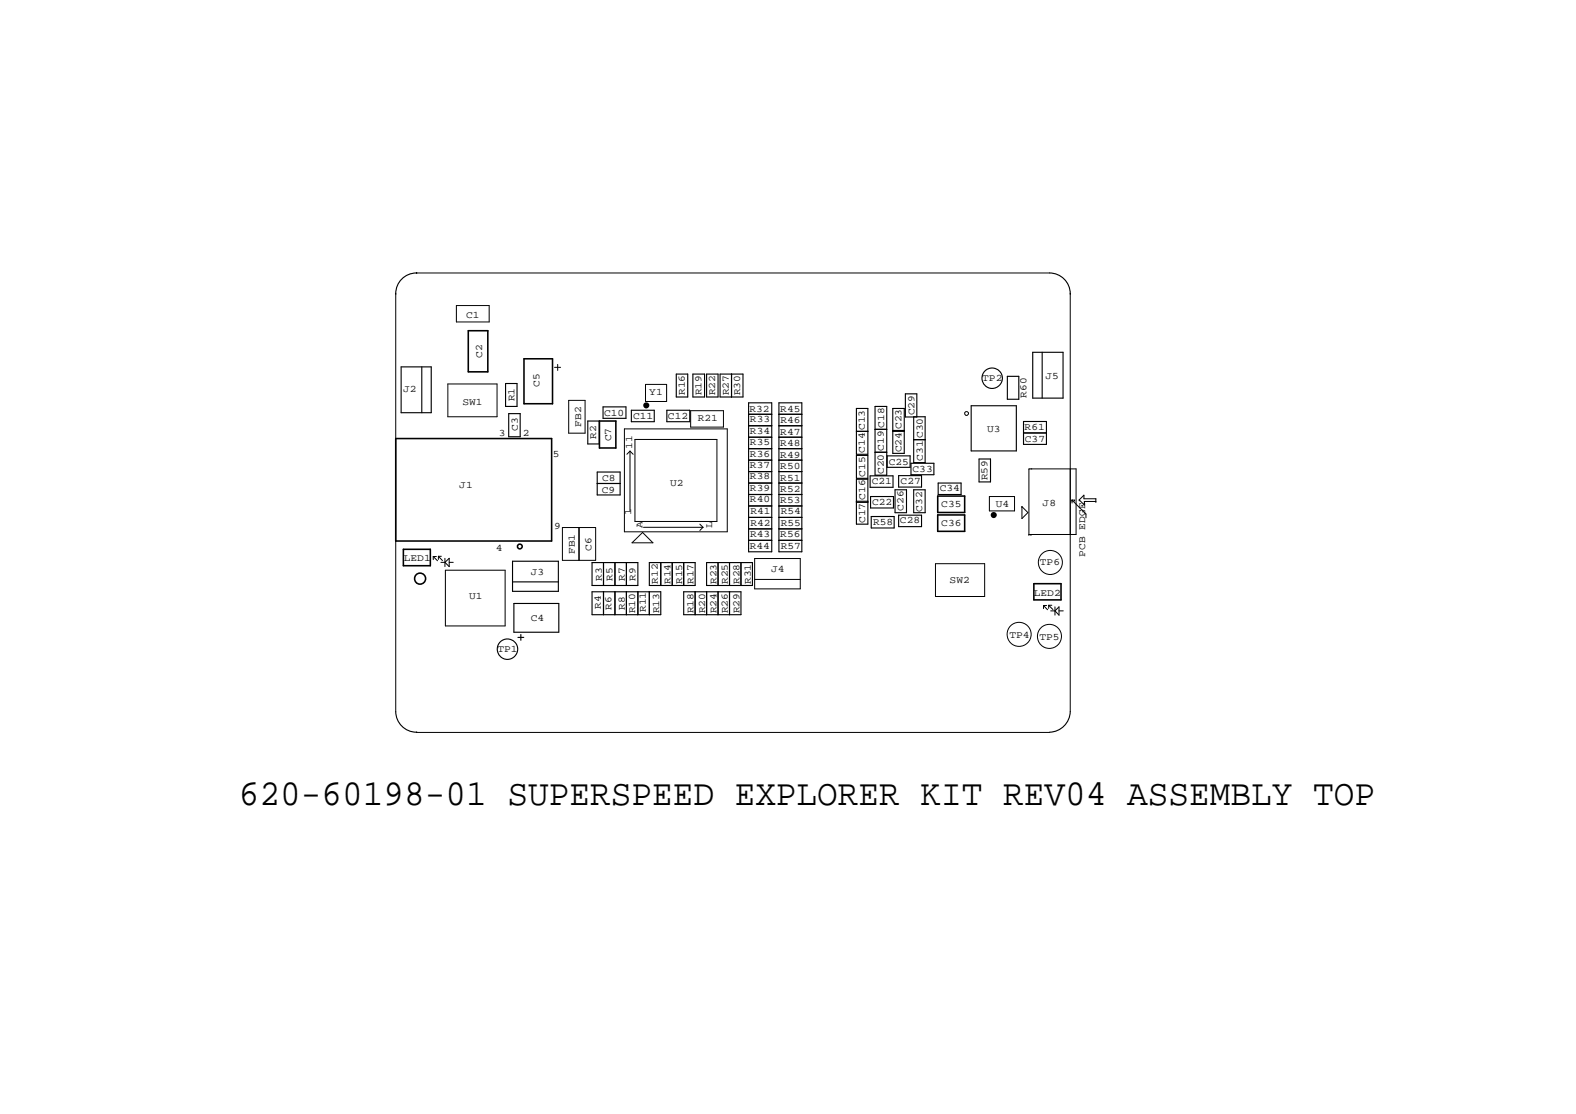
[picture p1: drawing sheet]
<svg xmlns="http://www.w3.org/2000/svg" width="297mm" height="210mm" viewBox="0 0 297 210" stroke-linecap="round" stroke-linejoin="round" font-family="sans-serif">
<g fill="none" stroke="#000" stroke-width=".21">
<path d="M78.5 51.4h.1a3.9 3.9 0 0 0-4 4M197.8 51.4a3.9 3.9 0 0 1 3.9 4M75.6 69.1h5.7v8.7h-5.7zM79.5 69.1v8.7M95.3 72.3h2.1v4.3h-2.1zM95.9 77.9h2.1v4.4h-2.1zM110.8 79.3h2.1v4.4h-2.1zM113.7 76.7h4.3v2.1h-4.3zM119 77.3h4.3v2.2h-4.3zM125.7 77.3h4.3v2.2h-4.3zM127.5 70.5h2.1v4.3h-2.1zM130.6 70.5h2.2v4.3h-2.2z"/>
<path d="M133.2 70.5h2.1v4.3h-2.1zM135.7 70.5h4.3v4.3h-4.3zM137.9 70.5v4.3M141.1 75.9h4.4v28.1h-4.4zM141.1 78.1h4.4M146.8 75.9h4.3v28.1h-4.3zM146.8 78.1h4.3M161.4 77h2.2v8.6h-2.2zM164.9 76.6h2.2v12.9h-2.2zM168.3 77h2.1v8.4h-2.1zM172.2 78.5v8.7h2.2v-8.7l-3.8 .1v-4.4h2.2v4.4M183 76.5h8.6v8.5h-8.6z"/>
<path d="M189.9 70.9h2.1v4.3h-2.1zM192.9 79.4h4.3v4.3h-4.3zM194.6 66.4h5.8v8.6h-5.8zM196.4 66.4v8.6M112.6 88.9h4.3v4.4h-4.3zM112.6 91.1h4.3M141.1 99.7h4.4M141.1 93.2h4.4M141.1 91h4.4M141.1 80.2h4.4M141.1 95.3h4.4M141.1 82.4h4.4"/>
<path d="M141.1 88.9h4.4M141.1 86.7h4.4M141.1 84.5h4.4M141.1 97.5h4.4M146.8 99.7h4.3M146.8 93.2h4.3M146.8 91h4.3M146.8 80.2h4.3M146.8 95.3h4.3M146.8 82.4h4.3M146.8 88.9h4.3M146.8 86.7h4.3"/>
<path d="M146.8 84.5h4.3M146.8 97.5h4.3M161.4 85.8h2.2v4.3h-2.2zM161.4 90.3h2.2v8.5h-2.2zM161.4 81.3h2.2M161.4 94.4h2.2M161.4 94.7h2.2M164 89.7h4.3v2.1h-4.3zM164.1 93.6h4.3v2.1h-4.3zM164.2 97.3h4.3v2.2h-4.3zM164.9 85.2h2.2M164.9 80.9h2.2"/>
<path d="M167.2 85.9h4.3v2.2h-4.3zM168.3 81.3h2.1M168.3 81.1h2.1M168.7 92.3h2.2v4.3h-2.2zM169.4 89.6h4.3v2.2h-4.3zM169.4 97.1h4.3v2.1h-4.3zM171.7 87.3h4.3v2.2h-4.3zM172.2 92.3h2.2v4.3h-2.2zM172.2 82.8h2.2M176.8 91h4.3v2.2h-4.3zM184.5 86.5h2.2v4.3h-2.2zM192.9 81.6h4.3"/>
<path d="M96.6 109.6h8.6M96.6 105.7h8.6v5.7h-8.6zM96.9 113.7h8.4v5.4h-8.4zM98.2 119.5v1.1M111.6 111.5h12.9v4.3h-12.9zM111.6 106h8.6v4.3h-8.6zM113.7 106v4.3M113.7 111.5v4.3M115.9 106v4.3M115.9 111.5v4.3M118.1 106v4.3M118.1 111.5v4.3"/>
<path d="M120.2 111.5v4.3M122.4 106h8.6v4.3h-8.6zM122.4 111.5v4.3M124.5 106v4.3M126.7 106v4.3M128.9 111.5h10.8v4.3h-10.8zM128.9 106v4.3M131 111.5v4.3M133.2 106h8.6v4.3h-8.6zM133.2 111.5v4.3M135.3 106v4.3M135.3 111.5v4.3"/>
<path d="M137.5 106v4.3M137.5 111.5v4.3M139.7 106v4.3M141.1 101.8h4.4M146.8 101.8h4.3M74.6 134.1a3.9 3.9 0 0 0 4 3.9h-.1M97.6 120.1h1.1M201.7 134.1a4 4 0 0 1-3.9 3.9"/>
<circle cx="187" cy="71.3" r="1.93"/>
<circle cx="95.6" cy="122.3" r="1.93"/>
</g>
<g fill="none" stroke="#000" stroke-width=".19">
<path d="M74.6 55.4v78.7M78.5 51.4h119.3M86 57.6h6.2v3.1h-6.2zM201.7 55.4v78.7M84.4 72.3h9.3v6.2h-9.3zM104.5 69.2h1.2M105.1 68.7v1.1M107.2 75.4h3.1v6.2h-3.1zM121.7 72.4h3.9v3.2h-3.9zM130.2 77.4h6.2v3.1h-6.2zM106 99.4h3.1v6.2h-3.1zM109.2 99.4h3.1v6.2h-3.1z"/>
<path d="M117.7 80.8h19.4v19.4h-19.4zM118.7 85v11.2M118.7 85l.6 .6M118.7 85l-.6 .6M119.7 82.8h15.4v15.5h-15.4zM121.3 99.4h11.2M131.9 98.8l.6 .6M132.5 99.4l-.6 .5M186.5 93.6h4.7v2.7h-4.7zM192.6 95.5h.1M192.6 95.5l1.1 1.1-1.1 1.1zM193.9 88.4l8.9-.1v12.4h-8.9z"/>
<path d="M201.7 88.4h.1M202.1 94.2h.1M202.1 94.2h.4M202.1 94.2v.6M202.1 94.2l2.6 2.7v.7M202.5 94.2h.1M203.4 94.2h.1M203.4 94.2l1 1v-.7M203.4 94.2l.9-.9v.7h2.2v.5M204.4 94.5h.1M204.4 94.5h2.1M206.5 94.5h.1"/>
<path d="M81.7 104.9h.6M81.7 104.9v.6M81.7 104.9l.8 .8M82.6 104.8h.6M82.6 104.8v.6M82.6 104.8l.8 .8M83.1 106h.8M83.9 106l.8-.8v1.6zM83.9 105.2v1.6M83.9 107.4h11.3v10.5h-11.3zM84.7 106h.7M119.1 102.3l2-2 2 2z"/>
<path d="M142.2 109.2h8.6M142.2 105.2h8.6v5.8h-8.6zM176.3 106.2h9.3v6.2h-9.3zM193.9 100.7h.1M194.3 100.7h.1M196.7 114.1h.6M196.7 114.1v.6M196.7 114.1l.7 .8M197.7 114h.5M197.7 114v.6M197.7 114l.8 .9M198 115.1h.8"/>
<path d="M198.8 115.1l.8-.8v1.6zM198.8 114.3v1.6M199.6 115.1h.8M78.5 138h119.3"/>
<circle cx="182.2" cy="77.9" r=".37"/>
<circle cx="192.1" cy="119.5" r="2.27"/>
<circle cx="197.8" cy="119.9" r="2.27"/>
<circle cx="198" cy="106" r="2.27"/>
</g>
<g fill="none" stroke="#000" stroke-width=".3">
<path d="M88.3 62.3h3.6v7.8h-3.6zM98.8 67.6h5.3v8.5h-5.3zM113 79.3h3.1v5.1h-3.1zM74.6 82.6h29.4v19.3h-29.4zM176.7 93.5h5.1v3.1h-5.1zM176.7 97h5.1v3.1h-5.1zM76 103.5h5.1v3.1h-5.1zM194.9 110h5.1v3h-5.1z"/>
<circle cx="79.2" cy="109" r="1.04"/>
<circle cx="98" cy="103" r=".45"/>
</g>
<g fill="none" stroke="#000" stroke-width=".59">
<circle cx="121.8" cy="76.4" r=".29"/>
<circle cx="187.3" cy="97" r=".29"/>
</g>
<text font-size="6.9" x="45" y="151.7">620-60198-01 SUPERSPEED EXPLORER KIT REV04 ASSEMBLY TOP</text>
<g font-size="1.9">
<text x="87.8" y="59.9">C1</text>
<text x="90.9" y="67.4" transform="rotate(-90 90.9 67.4)">C2</text>
<text x="185.1" y="71.7">TP2</text>
<text x="197.1" y="71.4">J5</text>
<text x="76" y="73.8">J2</text>
<text x="87.2" y="76.2">SW1</text>
<text x="97" y="75.6" transform="rotate(-90 97 75.6)">R1</text>
<text x="101.7" y="72.9" transform="rotate(-90 101.7 72.9)">C5</text>
<text x="122.4" y="74.5">Y1</text>
<text x="129.1" y="74.5" transform="rotate(-90 129.1 74.5)">R16</text>
<text x="132.2" y="74.5" transform="rotate(-90 132.2 74.5)">R19</text>
<text x="134.8" y="74.5" transform="rotate(-90 134.8 74.5)">R22</text>
<text x="137.4" y="74.5" transform="rotate(-90 137.4 74.5)">R27</text>
<text x="139.5" y="74.5" transform="rotate(-90 139.5 74.5)">R30</text>
<text x="141.3" y="77.6">R32</text>
<text x="147.1" y="77.6">R45</text>
<text x="193.5" y="75" transform="rotate(-90 193.5 75)">R60</text>
<text x="94" y="82.1">3</text>
<text x="97.6" y="81.2" transform="rotate(-90 97.6 81.2)">C3</text>
<text x="98.5" y="82.1">2</text>
<text x="109.5" y="80.4" transform="rotate(-90 109.5 80.4)">FB2</text>
<text x="112.4" y="82.7" transform="rotate(-90 112.4 82.7)">R2</text>
<text x="113.9" y="78.3">C10</text>
<text x="115.2" y="83.1" transform="rotate(-90 115.2 83.1)">C7</text>
<text x="119.3" y="79">C11</text>
<text x="125.9" y="78.9">C12</text>
<text x="131.5" y="79.3">R21</text>
<text x="141.3" y="79.5">R33</text>
<text x="141.3" y="81.7">R34</text>
<text x="141.3" y="83.9">R35</text>
<text x="147.1" y="81.9">R47</text>
<text x="147.1" y="79.6">R46</text>
<text x="163" y="81" transform="rotate(-90 163 81)">C13</text>
<text x="166.7" y="80.6" transform="rotate(-90 166.7 80.6)">C18</text>
<text x="169.9" y="80.9" transform="rotate(-90 169.9 80.9)">C23</text>
<text x="172.3" y="78.3" transform="rotate(-90 172.3 78.3)">C29</text>
<text x="173.9" y="82.5" transform="rotate(-90 173.9 82.5)">C30</text>
<text x="186.1" y="81.5">U3</text>
<text x="193.1" y="81.1">R61</text>
<text x="193.2" y="83.3">C37</text>
<text x="104.2" y="86.2">5</text>
<text x="119.1" y="84.6" transform="rotate(-90 119.1 84.6)">11</text>
<text x="141.3" y="88.2">R37</text>
<text x="141.3" y="86">R36</text>
<text x="147.1" y="84.1">R48</text>
<text x="147.1" y="86.2">R49</text>
<text x="147.1" y="88.4">R50</text>
<text x="163" y="85.3" transform="rotate(-90 163 85.3)">C14</text>
<text x="163.1" y="89.8" transform="rotate(-90 163.1 89.8)">C15</text>
<text x="166.6" y="89.3" transform="rotate(-90 166.6 89.3)">C20</text>
<text x="166.6" y="84.9" transform="rotate(-90 166.6 84.9)">C19</text>
<text x="167.5" y="87.5">C25</text>
<text x="169.9" y="85.3" transform="rotate(-90 169.9 85.3)">C24</text>
<text x="172" y="88.9">C33</text>
<text x="173.9" y="86.8" transform="rotate(-90 173.9 86.8)">C31</text>
<text x="86.6" y="91.9">J1</text>
<text x="113.4" y="92.9">C9</text>
<text x="113.5" y="90.7">C8</text>
<text x="126.3" y="91.5">U2</text>
<text x="141.3" y="92.5">R39</text>
<text x="141.3" y="94.7">R40</text>
<text x="141.3" y="90.3">R38</text>
<text x="147.1" y="94.9">R53</text>
<text x="147.1" y="90.6">R51</text>
<text x="147.1" y="92.7">R52</text>
<text x="163.1" y="94.2" transform="rotate(-90 163.1 94.2)">C16</text>
<text x="164.3" y="91.3">C21</text>
<text x="164.4" y="95.1">C22</text>
<text x="169.8" y="91.3">C27</text>
<text x="177.1" y="92.5">C34</text>
<text x="177.4" y="95.6">C35</text>
<text x="186.1" y="90.5" transform="rotate(-90 186.1 90.5)">R59</text>
<text x="187.7" y="95.5">U4</text>
<text x="196.5" y="95.3">J8</text>
<text x="104.4" y="99.7">9</text>
<text x="119" y="97" transform="rotate(-90 119 97)">1</text>
<text x="121.1" y="99.5" transform="rotate(-90 121.1 99.5)">A</text>
<text x="134.2" y="99.5" transform="rotate(-90 134.2 99.5)">L</text>
<text x="141.4" y="101.2">R43</text>
<text x="141.4" y="99.1">R42</text>
<text x="141.4" y="96.9">R41</text>
<text x="147.1" y="101.1">R56</text>
<text x="147.1" y="99">R55</text>
<text x="147.1" y="96.9">R54</text>
<text x="163.1" y="98.6" transform="rotate(-90 163.1 98.6)">C17</text>
<text x="164.5" y="99">R58</text>
<text x="169.6" y="98.6">C28</text>
<text x="170.3" y="96.3" transform="rotate(-90 170.3 96.3)">C26</text>
<text x="173.8" y="96.4" transform="rotate(-90 173.8 96.4)">C32</text>
<text x="177.4" y="99.1">C36</text>
<text x="76.1" y="105.8">LED1</text>
<text x="93.4" y="103.8">4</text>
<text x="108.4" y="104.4" transform="rotate(-90 108.4 104.4)">FB1</text>
<text x="111.5" y="103.8" transform="rotate(-90 111.5 103.8)">C6</text>
<text x="141.3" y="103.5">R44</text>
<text x="145.3" y="107.8">J4</text>
<text x="147.1" y="103.4">R57</text>
<text x="196" y="106.6">TP6</text>
<text x="204.6" y="104.9" transform="rotate(-90 204.6 104.9)">PCB EDGE</text>
<text x="88.4" y="112.9">U1</text>
<text x="100" y="108.3">J3</text>
<text x="113.5" y="109.4" transform="rotate(-90 113.5 109.4)">R3</text>
<text x="115.4" y="109.4" transform="rotate(-90 115.4 109.4)">R5</text>
<text x="117.8" y="109.4" transform="rotate(-90 117.8 109.4)">R7</text>
<text x="119.8" y="109.5" transform="rotate(-90 119.8 109.5)">R9</text>
<text x="124" y="110" transform="rotate(-90 124 110)">R12</text>
<text x="126.4" y="110.1" transform="rotate(-90 126.4 110.1)">R14</text>
<text x="128.6" y="110.1" transform="rotate(-90 128.6 110.1)">R15</text>
<text x="130.7" y="110.1" transform="rotate(-90 130.7 110.1)">R17</text>
<text x="135" y="110.1" transform="rotate(-90 135 110.1)">R23</text>
<text x="137.2" y="110.1" transform="rotate(-90 137.2 110.1)">R25</text>
<text x="139.4" y="110.1" transform="rotate(-90 139.4 110.1)">R28</text>
<text x="141.5" y="110.1" transform="rotate(-90 141.5 110.1)">R31</text>
<text x="179" y="109.8">SW2</text>
<text x="194.9" y="112.3">LED2</text>
<text x="100" y="117">C4</text>
<text x="113.2" y="114.7" transform="rotate(-90 113.2 114.7)">R4</text>
<text x="115.2" y="114.9" transform="rotate(-90 115.2 114.9)">R6</text>
<text x="117.8" y="114.9" transform="rotate(-90 117.8 114.9)">R8</text>
<text x="119.7" y="115.6" transform="rotate(-90 119.7 115.6)">R10</text>
<text x="121.7" y="115.4" transform="rotate(-90 121.7 115.4)">R11</text>
<text x="124.2" y="115.6" transform="rotate(-90 124.2 115.6)">R13</text>
<text x="130.7" y="115.6" transform="rotate(-90 130.7 115.6)">R18</text>
<text x="132.9" y="115.6" transform="rotate(-90 132.9 115.6)">R20</text>
<text x="135" y="115.6" transform="rotate(-90 135 115.6)">R24</text>
<text x="137.2" y="115.6" transform="rotate(-90 137.2 115.6)">R26</text>
<text x="139.4" y="115.6" transform="rotate(-90 139.4 115.6)">R29</text>
<text x="93.8" y="122.8">TP1</text>
<text x="190.2" y="120.3">TP4</text>
<text x="195.9" y="120.5">TP5</text>
</g>
</svg>
